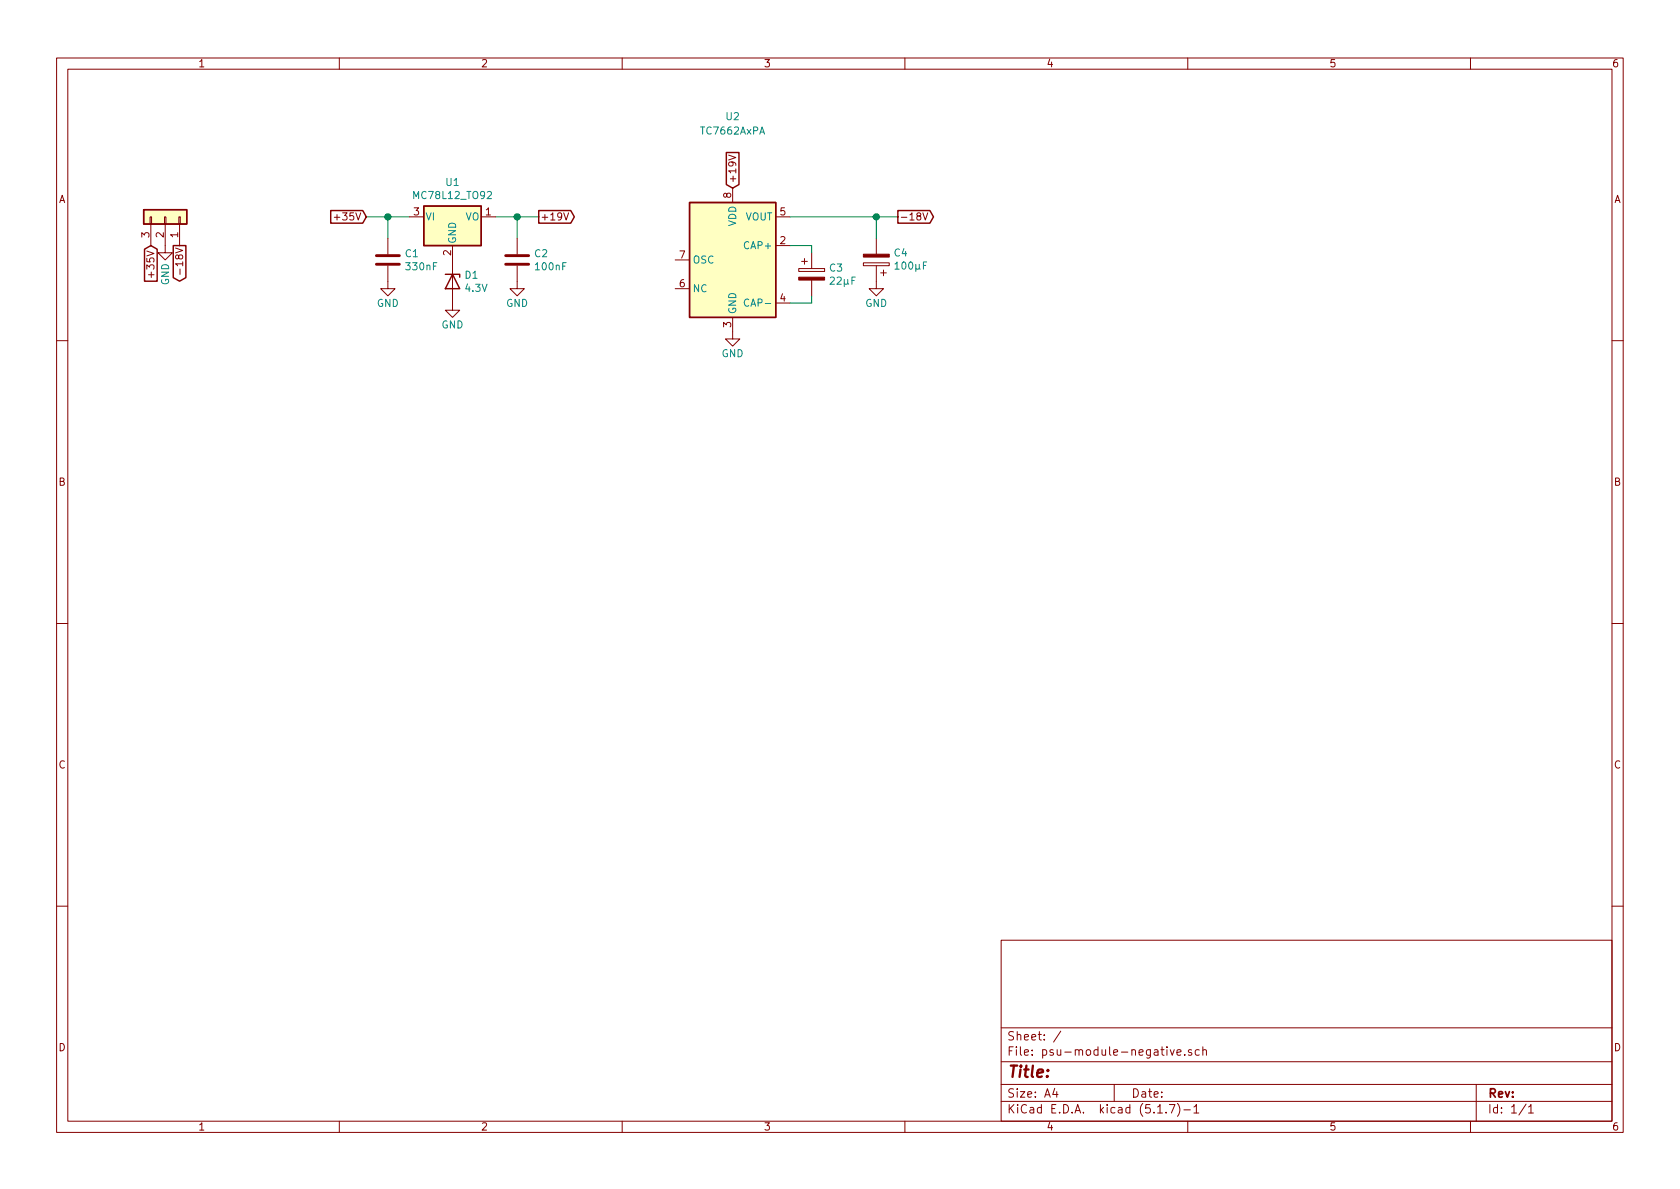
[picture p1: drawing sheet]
<svg xmlns="http://www.w3.org/2000/svg" width="297mm" height="210mm" viewBox="0 0 297 210" stroke-linecap="round" stroke-linejoin="round" font-family="sans-serif">
<g fill="none" stroke="#840000" stroke-width=".18">
<path d="M10 10.3h277v189.9h-277zM12 12.2h273v186.1h-273zM60 10.3v1.9M110 10.3v1.9M160 10.3v1.9M210 10.3v1.9M260 10.3v1.9M26.5 38.3h.3v1.3h-.3zM26.7 39.6v3.8M29.1 38.3h.2v1.3h-.2zM29.2 39.6v5.1h1.3l-1.3 1.3-1.3-1.3h1.3M31.6 38.3h.3v1.3h-.3z"/>
<path d="M31.7 39.6v3.8M59.1 38.4h1M72.4 38.3h2.5M85.1 38.3h2.5M99.7 37.6l.4 1.3 .4-1.3M128.8 27.4l1.3 .5-1.3 .4M129.5 33.3v2.5M137.2 38.3h2.5M163.2 37.6l.4 1.3 .4-1.3M26.7 48.1v1M31.8 47.6v.9M68.6 47v4h1.2l-1.2 1.3-1.3-1.3h1.3"/>
<path d="M68.6 42.2v2.8M80 43.4v11.5h1.3l-1.3 1.2-1.3-1.2h1.3M91.4 47v4h1.3l-1.3 1.3-1.2-1.3h1.2M91.4 42.2v2.8M119.4 51h2.5M119.4 46h2.5M129.5 56.1v3.8h1.3l-1.3 1.3-1.2-1.3h1.2M137.2 43.4h2.5M137.2 53.6h2.5M141.2 47.5h4.6v.5h-4.6zM141.7 46.2h1M142.2 45.7v1"/>
<path d="M143.5 44.7v2.8M143.5 49.5v2.8M152.7 46.5h4.5v.5h-4.5zM154.9 47v4h1.3l-1.3 1.3-1.2-1.3h1.2M154.9 42.2v2.8M155.7 48.3h1M156.2 47.7v1.1M10 60.2h2M285 60.2h2M10 110.3h2M285 110.3h2M10 160.2h2"/>
<path d="M177 166.3h108v32h-108zM285 160.2h2M60 198.3v1.9M110 198.3v1.9M160 198.3v1.9M177 194.8h108M177 191.8h108M177 187.8h108M177 181.8h108M186.5 192.5l-.4 1h1M186.8 193v1M187.6 182.3l-1.3 2"/>
<path d="M197 191.8v3M204.7 196.8h.8M206.2 196.7v.1M206.8 195.3h.9l-.6 1.5M206.9 185.6l.4 1 .3-1M208.1 186.1l.7-.1v-.3l-.5-.1-.2 .2 .1 .7h.6M208.2 195.1a1.71 1.71 0 0 1 0 2.3M209.3 196.3h1.2M209.5 186.5v.1M210 198.3v1.9M210.7 185.7l-.4-.1-.2 .2 .1 .2 .5 .2v.3h-.6M211.1 195.8l.4-.5v1.5"/>
<path d="M211.1 196.8h.9M212 185.7l-.4-.1-.3 .3 .2 .6h.5M212.7 185.7l.2-.1 .4 .1v.9M212.7 185.1v1.5M260 198.3v1.9M261 191.8v6.5M269.8 195.2l-1.2 2M270.3 195.8l.4-.5v1.5M270.3 196.8h.8"/>
</g>
<path d="M66.5 46.7h4.1M66.5 45.2h4.1M89.4 46.7h4.1M89.4 45.2h4.1" fill="none" stroke="#840000" stroke-width=".51"/>
<g fill="#ffffc2" stroke="#ffffc2" stroke-width=".18">
<path d="M74.9 36.4h10.2v7h-10.2z"/>
<path d="M25.4 37.1h7.6v2.5h-7.6z"/>
<path d="M121.9 35.8h15.3v20.3h-15.3z"/>
</g>
<path d="M25.4 37.1h7.6v2.5h-7.6zM58.5 37.2h5.6l.7 1.1-.7 1.2h-5.6zM74.9 36.4h10.2v7h-10.2zM95.2 37.2h5.7l.6 1.1-.6 1.2h-5.7zM121.9 35.8h15.3v20.3h-15.3zM128.4 27h2.3v5.6l-1.2 .7-1.1-.7zM158.7 37.2h5.7l.6 1.1-.6 1.2h-5.7zM25.6 44.1l1.1-.7 1.1 .7v5.6h-2.2zM30.6 43.4h2.3v5.7l-1.2 .6-1.1-.6zM78.7 48.5h2.6v.5M80 48.5l1.3 2.5h-2.6z" fill="none" stroke="#840000" stroke-width=".25"/>
<g fill="#840000" stroke="#840000" stroke-width=".18">
<path d="M152.7 45h4.5v.5h-4.5z"/>
<path d="M141.2 49h4.6v.5h-4.6z"/>
</g>
<path d="M132.4 53a.6 .6 0 0 0-.8 .4 .6 .6 0 0 0 .6 .7l.2-.1" fill="none" stroke="#008484" stroke-width=".18"/>
<path d="M64.8 38.3h7.6M68.6 38.3v3.9M87.6 38.3h7.6M91.4 38.3v3.9M139.7 38.3h19M154.9 38.3v3.9M139.7 43.4h3.8v1.3M143.5 52.3v1.3h-3.8" fill="none" stroke="#008400" stroke-width=".18"/>
<g fill="#008400" stroke="#008400" stroke-width=".25">
<circle cx="154.9" cy="38.3" r=".51"/>
<circle cx="68.6" cy="38.3" r=".51"/>
<circle cx="91.4" cy="38.3" r=".51"/>
</g>
<text font-size="2.8" fill="#840000" x="178" y="190.5">Title:</text>
<g font-size="2.1" fill="#840000">
<text x="178" y="184">Sheet: /</text>
<text x="178" y="186.7">File: psu-module-negative.sch</text>
<text x="178" y="196.9">KiCad E.D.A. kicad (5.1.7)-1</text>
<text x="178" y="194.1">Size: A4</text>
<text x="200" y="194.1">Date:</text>
<text x="263" y="194.1">Rev:</text>
<text x="263" y="196.9">Id: 1/1</text>
</g>
<g font-size="1.8" fill="#840000">
<text x="35" y="11.9">1</text>
<text x="85" y="11.9">2</text>
<text x="135" y="11.9">3</text>
<text x="185" y="11.9">4</text>
<text x="235" y="11.9">5</text>
<text x="285" y="11.9">6</text>
<text x="10.4" y="35.9">A</text>
<text x="129.3" y="35" transform="rotate(-90 129.3 35)">8</text>
<text x="130.2" y="32.5" transform="rotate(-90 130.2 32.5)">+19V</text>
<text x="285.4" y="35.9">A</text>
<text x="59.8" y="39">+35V</text>
<text x="73.2" y="38.1">3</text>
<text x="85.9" y="38.1">1</text>
<text x="95.5" y="39">+19V</text>
<text x="137.9" y="38.1">5</text>
<text x="159" y="39">-18V</text>
<text x="26.4" y="42" transform="rotate(-90 26.4 42)">3</text>
<text x="29" y="42" transform="rotate(-90 29 42)">2</text>
<text x="31.5" y="42" transform="rotate(-90 31.5 42)">1</text>
<text x="32.4" y="47.4" transform="rotate(-90 32.4 47.4)">-18V</text>
<text x="79.8" y="45.2" transform="rotate(-90 79.8 45.2)">2</text>
<text x="120.2" y="45.7">7</text>
<text x="137.9" y="43.2">2</text>
<text x="27.3" y="48.4" transform="rotate(-90 27.3 48.4)">+35V</text>
<text x="120.2" y="50.8">6</text>
<text x="137.9" y="53.3">4</text>
<text x="129.3" y="57.9" transform="rotate(-90 129.3 57.9)">3</text>
<text x="10.4" y="85.9">B</text>
<text x="285.4" y="85.9">B</text>
<text x="10.4" y="135.9">C</text>
<text x="285.4" y="135.9">C</text>
<text x="10.4" y="185.9">D</text>
<text x="285.4" y="185.9">D</text>
<text x="35" y="199.9">1</text>
<text x="85" y="199.9">2</text>
<text x="135" y="199.9">3</text>
<text x="185" y="199.9">4</text>
<text x="235" y="199.9">5</text>
<text x="285" y="199.9">6</text>
</g>
<g font-size="1.8" fill="#008484">
<text x="124.1" y="23.8">TC7662AxPA</text>
<text x="128.4" y="21.3">U2</text>
<text x="73.4" y="35.2">MC78L12_TO92</text>
<text x="78.9" y="32.9">U1</text>
<text x="75.2" y="39">VI</text>
<text x="82.3" y="39">VO</text>
<text x="130.2" y="40.1" transform="rotate(-90 130.2 40.1)">VDD</text>
<text x="131.7" y="39">VOUT</text>
<text x="71.7" y="45.5">C1</text>
<text x="72" y="47.8">330nF</text>
<text x="80.6" y="43.2" transform="rotate(-90 80.6 43.2)">GND</text>
<text x="94.6" y="45.5">C2</text>
<text x="94.8" y="47.8">100nF</text>
<text x="122.4" y="46.6">OSC</text>
<text x="131.9" y="44.1">CAP+</text>
<text x="158.1" y="45.4">C4</text>
<text x="158.5" y="47.7">100µF</text>
<text x="29.9" y="50.5" transform="rotate(-90 29.9 50.5)">GND</text>
<text x="82.2" y="49.3">D1</text>
<text x="82.4" y="51.6">4.3V</text>
<text x="122.4" y="51.7">NC</text>
<text x="146.7" y="48">C3</text>
<text x="146.9" y="50.3">22µF</text>
<text x="66.6" y="54.3">GND</text>
<text x="78.1" y="58.1">GND</text>
<text x="89.5" y="54.3">GND</text>
<text x="130.2" y="55.6" transform="rotate(-90 130.2 55.6)">GND</text>
<text x="132.3" y="54.2">CAP-</text>
<text x="153" y="54.3">GND</text>
<text x="127.6" y="63.2">GND</text>
</g>
</svg>
